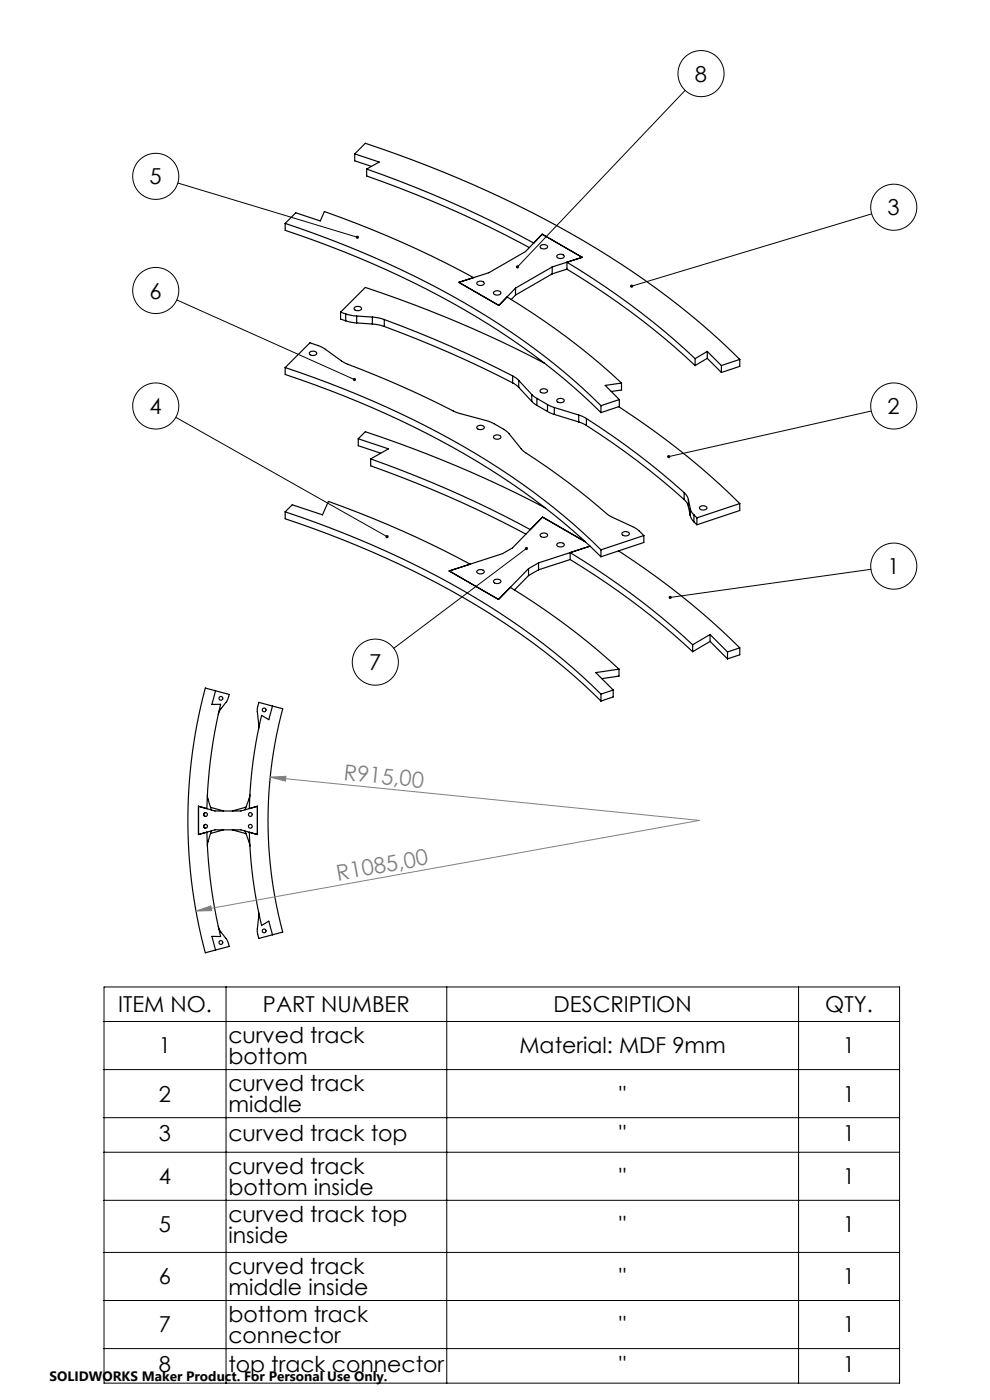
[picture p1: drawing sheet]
<svg xmlns="http://www.w3.org/2000/svg" width="210mm" height="297mm" viewBox="0 0 210 297" stroke-linecap="round" stroke-linejoin="round" font-family="sans-serif">
<g fill="none" stroke="#000" stroke-width=".25">
<path d="M75.2 32.6l2.3-2.2a223 223 0 0 1 64.2 32.7l4.7 3.6 4.4 3.8 6.1 5.7M75.2 32.6l5.2 1.8-2.6 1.5M75.2 32.6v1.5l3.6 1.2M77.8 35.9a237.1 237.1 0 0 1 35.4 15.7M77.8 35.9v1.4a237.7 237.7 0 0 1 34.5 15.2M60.5 47.4l2.2-2.3 5.2 1.8 .9-2a215.8 215.8 0 0 1 31.7 14M60.5 47.4a187.3 187.3 0 0 1 54.8 28l6.4 5.2 5.8 5.5M60.5 47.4v1.5a187.3 187.3 0 0 1 54.8 28l6.4 5.2 5.8 5.4M101.3 59.9a.95 .95 0 0 1 1.4 .3 .96 .96 0 0 1-1.6-.1zM114.6 52.2a.87 .87 0 0 1 1.5 .3 .93 .93 0 0 1-1.5-.2zM117.1 56.6l6.4-2-8.5-4.9-3.5 3.7-7.8 4.5-6.4 2 8.5 4.9 3.6-3.7M117.1 56.6l-7.7 4.5"/>
<path d="M117.1 56.6v1.5M117.1 58.1l-7.7 4.5M118.2 54.1a.95 .95 0 0 1 1.5 .3 .96 .96 0 0 1-1.6 0zM120.3 57.1v-1.5a160.8 160.8 0 0 1 27.1 20.5M120.3 57.1a160.8 160.8 0 0 1 27.1 20.5M120.3 57.1l-3.2 1M60.5 78a187.3 187.3 0 0 1 54.8 28l6.4 5.2 5.8 5.4M60.5 78l5.2-5.3 3 1.2 4 2.9a291 291 0 0 1 24.5 10.8l6.1 1.7 1.5 .6a11.4 11.4 0 0 1 3.2 2.1l2.8 3.4a193 193 0 0 1 18.6 14.1l5.2 2.4 2 1.7M60.5 78v1.4a187.3 187.3 0 0 1 54.8 28.1l6.4 5.2 5.8 5.4M65.7 74.8a.87 .87 0 0 1 1.5 .3 .93 .93 0 0 1-1.6-.2zM72.2 66.2l1.1 .4M72.2 66.2l5.3-5.2a252.1 252.1 0 0 1 38 16.1"/>
<path d="M72.2 66.2v1.5l1.1 .4M73.3 66.6l2.4 .4M73.3 68.1l2.4 .4M73.3 66.6v1.5M75.2 65.3a.87 .87 0 0 1 1.5 .3 .93 .93 0 0 1-1.6-.2zM75.7 67l3.3 .3M75.7 67v1.5M75.7 68.5l3.3 .2M79 67.3l2.5 .5M79 68.7l2.5 .6M79 67.3v1.4M81.5 67.8a237.5 237.5 0 0 1 27.3 12"/>
<path d="M81.5 69.3a237.5 237.5 0 0 1 27.3 11.9M81.5 67.8v1.5M104.7 62a.87 .87 0 0 1 1.5 .3 .93 .93 0 0 1-1.5-.2zM107.6 63a146.2 146.2 0 0 1 24.2 18.3M108.8 79.8l1.2 .9M108.8 79.8v1.4M109.4 61.1v1.5M109.4 62.6l-1 .9M147.4 76.1v1.5M150 74.5l3 3M150 74.5l-2.6 1.6M150 74.5v1.5"/>
<path d="M150 76l3 3M150 76l-2.6 1.6M153 77.5v1.5M156.9 76.2l-3.9 1.3M156.9 76.2v1.5l-3.9 1.3M76 93.1l1.5-1.5a252 252 0 0 1 38.1 16.1M76 93.1l6.4 2.1-3.8 2.2M76 93.1v1.5l4.8 1.5M78.6 97.4a237 237 0 0 1 33.9 15M78.6 97.4v1.4a237.7 237.7 0 0 1 33 14.5M101.2 90.5a.87 .87 0 0 1 1.5 .3 .93 .93 0 0 1-1.6-.2zM104.7 92.5a.87 .87 0 0 1 1.5 .3 .93 .93 0 0 1-1.5-.1z"/>
<path d="M108.8 81.2l1.2 1M110 80.7l2.8 3M110 80.7v1.5M110 82.2l2.8 3M112.8 83.7l1.1 .8M112.8 85.2l1.1 .8M112.8 83.7v1.5M113.9 84.5l2.2 1.3M113.9 86l2.2 1.3M113.9 84.5v1.5M114.6 82.7a.87 .87 0 0 1 1.5 .4 .93 .93 0 0 1-1.5-.2zM116.1 85.8l1.5 .6"/>
<path d="M116.1 87.3l1.5 .6M116.1 85.8v1.5M117.6 86.4l5.2 1.6M117.6 86.4v1.5M117.6 87.9l5.2 1.6M118.2 84.8a.87 .87 0 0 1 1.5 .3 .93 .93 0 0 1-1.6-.2zM122.8 88l1.6 .8M122.8 89.5l1.6 .8M122.8 88v1.5M124.4 88.8a159 159 0 0 1 20.7 15.7M124.4 90.3a158.9 158.9 0 0 1 20.7 15.7M124.4 88.8v1.5"/>
<path d="M127.5 86.1v1.4M131.2 86.3a158.7 158.7 0 0 1 25.7 20.5M131.4 84.8l-3.9 1.3M131.4 84.8v1.4l-3.9 1.3M131.8 81.3l-3.4 .5 3 3M131.8 81.3v1.4l-2.1 .3M60.5 108.6l1.5-1.5 6.4 2.1 1.3-2.8a215.8 215.8 0 0 1 30 13.3M60.5 108.6a187.3 187.3 0 0 1 54.8 28l6.4 5.2 5.8 5.5M60.5 108.6v1.5a187.3 187.3 0 0 1 54.8 28l6.4 5.2 5.8 5.4M114.2 119.4l-2.1 1.2M114.2 119.4v1.5M114.6 113.3a.87 .87 0 0 1 1.5 .4 .93 .93 0 0 1-1.5-.2z"/>
<path d="M118.2 115.3a.95 .95 0 0 1 1.5 .3 .96 .96 0 0 1-1.6 0zM120.9 118.7v-1.5a160.8 160.8 0 0 1 26 19.6M120.9 118.7a160.7 160.7 0 0 1 26 19.6M120.9 118.7l-6.7 2.2M124.2 115l-9.1-5.3-6.4 6.5-2.1 1.3-11.3 3.6 10.4 6.1 6.4-6.6M125.2 115.9l-11 3.5M127.5 116.6v1.5M131.2 116.9a158.7 158.7 0 0 1 25.7 20.5M132 113a.87 .87 0 0 1 1.5 .4 .93 .93 0 0 1-1.6-.2zM136.6 113.6l-9.1 3M136.6 113.6v1.5l-9.1 3M145.1 104.5l.6 .7 .3 .8"/>
<path d="M145.1 106l.6 .7 .3 .7M145.1 104.5v1.5M146 106l.4 1.9M146 106v1.4M146 107.4l.4 2M146.4 107.9l.3 .7 .5 .6M146.4 109.4l.3 .7 .5 .6M146.4 107.9v1.5M147.2 109.2l.6 .7M147.2 110.7l.6 .6M147.2 109.2v1.5M147.8 109.9v1.4"/>
<path d="M148.4 107.6a.87 .87 0 0 1 1.5 .3 .93 .93 0 0 1-1.5-.2zM156.9 106.8l-9.1 3.1M156.9 106.8v1.5l-9.1 3M101.3 121a.95 .95 0 0 1 1.4 .3 .96 .96 0 0 1-1.6 0zM104.7 123.1a.87 .87 0 0 1 1.5 .4 .93 .93 0 0 1-1.5-.2zM108.2 124.6a146.1 146.1 0 0 1 23.1 17.4M112.1 120.6v1.5M112.1 122.1l-3 3.1M114.2 120.9l-2.1 1.2M146.9 136.8v1.5M150.6 134.6l3.7 3.7M150.6 134.6l-3.7 2.2"/>
<path d="M150.6 134.6v1.5M150.6 136.1l3.7 3.7M150.6 136.1l-3.7 2.2M154.3 138.3v1.5M156.9 137.4l-2.6 .9M156.9 137.4v1.5l-2.6 .9M45.7 146.5l-.8 2.9h1.9a104.5 104.5 0 0 0-2.9 22.2M46.3 151.6l.4-1 1.5-2 .4-1.3-5.1-1.3a108.5 108.5 0 0 0 0 56.1l5.1-1.3-.4-1.4-1.5-1.9-.4-1M54.8 154.7l.1-.9-.3-3.2 .3-1.6 5.1 1.4a91.5 91.5 0 0 0 0 47.3l-5.1 1.4-.3-1.6 .3-3.2-.1-.9M57.8 149.8l-.8 2.9-1.5-.9a95.5 95.5 0 0 0-2.6 19.7M127.5 147.3v1.4M130.1 146.4l-2.6 .9"/>
<path d="M130.1 146.4v1.5l-2.6 .8M131.3 142l-4.9 .7 3.7 3.7M131.3 142v1.4l-3.6 .6M42.1 171l3.5 1h5.5l3.5-1v6l-3.5-1h-5.5l-3.5 1zM43.6 174.9a.4 .4 0 0 0-.4 .4 .4 .4 0 0 0 .4 .4M43.6 172.4a.4 .4 0 0 0-.4 .4 .4 .4 0 0 0 .4 .4M43.9 176.5a104.5 104.5 0 0 0 2.9 22.2l-1.9-.1 .8 2.9M44 168.5l.1 .9 .7 2.4M44.6 171.3l2.8 .7M44.8 176.3l-.7 2.4-.1 .9M47.4 176l-2.8 .8M49.3 176l2.9 .9"/>
<path d="M52 176.3l1 3.2M52.2 171.2l-2.9 .8M52.9 176.6a95.5 95.5 0 0 0 2.6 19.7l1.5-.9 .8 2.9M53 168.6l-1 3.2"/>
<circle cx="46.9" cy="148.1" r=".4"/>
<circle cx="56" cy="150.6" r=".4"/>
<circle cx="43.6" cy="172.8" r=".4"/>
<circle cx="43.6" cy="175.3" r=".4"/>
<circle cx="53.1" cy="175.3" r=".4"/>
<circle cx="53.1" cy="172.8" r=".4"/>
<circle cx="46.9" cy="199.9" r=".4"/>
<circle cx="56" cy="197.5" r=".4"/>
</g>
<g fill="none" stroke="#000" stroke-width=".21">
<path d="M145.3 19.2l-35.5 37.4M37.7 38.8l38.1 11.5M184.9 45.4l-50.9 15.3M37.5 63.6l37.7 16.9M37.3 88.5l44.8 25.3M184.8 87.2l-43 9.7M111.7 116.4l-28.2 21.1M184.7 120.8l-42.5 5.9M22.1 209.4h168.7v84h-168.7zM22.1 216.7h168.7M47.9 209.4v84M94.8 209.4v84"/>
<path d="M169.4 209.4v84M22.1 226.9h168.7M22.1 237.1h168.7M22.1 244.4h168.7M22.1 254.6h168.7M22.1 265.7h168.7M22.1 275.9h168.7M22.1 286.1h168.7"/>
<circle cx="148.7" cy="15.6" r="4.9"/>
<circle cx="33" cy="37.4" r="4.9"/>
<circle cx="189.6" cy="44" r="4.9"/>
<circle cx="33" cy="61.6" r="4.9"/>
<circle cx="33" cy="86.1" r="4.9"/>
<circle cx="189.6" cy="86.1" r="4.9"/>
<circle cx="189.6" cy="120.1" r="4.9"/>
<circle cx="79.6" cy="140.5" r="4.9"/>
</g>
<path d="M57.3 164.9l3.4-.2-.2 1zM57.3 164.9l91.1 9.1M148.4 174l-106.8 19.3M41.6 193.3l3.1-1.1 .2 1z" fill="none" stroke="#808080" stroke-width=".21"/>
<path d="M133.7 60.5v.3l.3-.1-.3 .1a.34 .34 0 0 0 .4 .2 .34 .34 0 0 0 .1-.5 .34 .34 0 0 0-.5 0zM141.6 96.6l-.1 .3h.3h-.3a.34 .34 0 0 0 .5 .3 .34 .34 0 0 0 .1-.5 .34 .34 0 0 0-.5-.1zM141.9 126.5l-.1 .3 .4-.1-.4 .1a.34 .34 0 0 0 .5 .3 .34 .34 0 0 0 .2-.5 .34 .34 0 0 0-.6-.1zM75.5 50.1l.1 .5h.5v-.2l-.3-.1 .3 .1v-.3l-.3-.1zM74.9 80.3v.4l.5 .1 .1-.1-.3-.2 .3 .2-.1-.4zM81.9 113.6l-.1 .4 .3 .2 .2-.1-.2-.3 .3 .2v-.4zM109.5 56.4v.5l.3-.3-.3 .3a.34 .34 0 0 0 .5-.1 .34 .34 0 0 0 0-.4 .34 .34 0 0 0-.5 0zM111.4 116.1a.34 .34 0 0 0 0 .5 .34 .34 0 0 0 .5 0 .34 .34 0 0 0 0-.4l-.2 .2 .2-.2-.2-.2z" fill="#000"/>
<g fill="#808080">
<path d="M57.3 164.9l3.4-.2-.2 1z"/>
<path d="M41.6 193.3l3.1-1.1 .2 1z"/>
</g>
<g font-size="4.7">
<text x="147.4" y="17.3">8</text>
<text x="31.7" y="39.1">5</text>
<text x="188.3" y="45.7">3</text>
<text x="31.7" y="63.3">6</text>
<text x="31.7" y="87.8">4</text>
<text x="188.3" y="87.8">2</text>
<text x="188.3" y="121.8">1</text>
<text x="78.3" y="142.2">7</text>
<text x="25" y="214.7">ITEM NO.</text>
<text x="55.8" y="214.7">PART NUMBER</text>
<text x="117.4" y="214.7">DESCRIPTION</text>
<text x="175.1" y="214.7">QTY.</text>
<text x="48.4" y="221.2">curved track</text>
<text x="33.7" y="223.5">1</text>
<text x="48.4" y="225.8">bottom</text>
<text x="110.2" y="223.5">Material: MDF 9mm</text>
<text x="178.8" y="223.5">1</text>
<text x="33.7" y="233.7">2</text>
<text x="48.4" y="231.4">curved track</text>
<text x="131.4" y="233.7">&quot;</text>
<text x="178.8" y="233.7">1</text>
<text x="48.4" y="236">middle</text>
<text x="33.7" y="242">3</text>
<text x="48.4" y="242">curved track top</text>
<text x="131.4" y="242">&quot;</text>
<text x="178.8" y="242">1</text>
<text x="33.7" y="251.2">4</text>
<text x="48.4" y="249">curved track</text>
<text x="131.4" y="251.2">&quot;</text>
<text x="178.8" y="251.2">1</text>
<text x="48.4" y="253.5">bottom inside</text>
<text x="33.7" y="261.4">5</text>
<text x="48.4" y="259.1">curved track top</text>
<text x="48.4" y="263.7">inside</text>
<text x="131.4" y="261.4">&quot;</text>
<text x="178.8" y="261.4">1</text>
<text x="33.7" y="272.5">6</text>
<text x="48.4" y="270.2">curved track</text>
<text x="48.4" y="274.7">middle inside</text>
<text x="131.4" y="272.5">&quot;</text>
<text x="178.8" y="272.5">1</text>
<text x="48.4" y="280.4">bottom track</text>
<text x="33.7" y="282.7">7</text>
<text x="48.4" y="284.9">connector</text>
<text x="131.4" y="282.7">&quot;</text>
<text x="178.8" y="282.7">1</text>
<text x="33.7" y="291">8</text>
<text x="48.4" y="291">top track connector</text>
<text x="131.4" y="291">&quot;</text>
<text x="178.8" y="291">1</text>
</g>
<g font-size="4.7" fill="#808080">
<text x="72.8" y="165.4" transform="rotate(6 72.8 165.4)">R915,00</text>
<text x="71.7" y="186.8" transform="rotate(-10 71.7 186.8)">R1085,00</text>
</g>
<text font-size="2.9" x="10.5" y="292.9">SOLIDWORKS Maker Product. For Personal Use Only.</text>
</svg>
